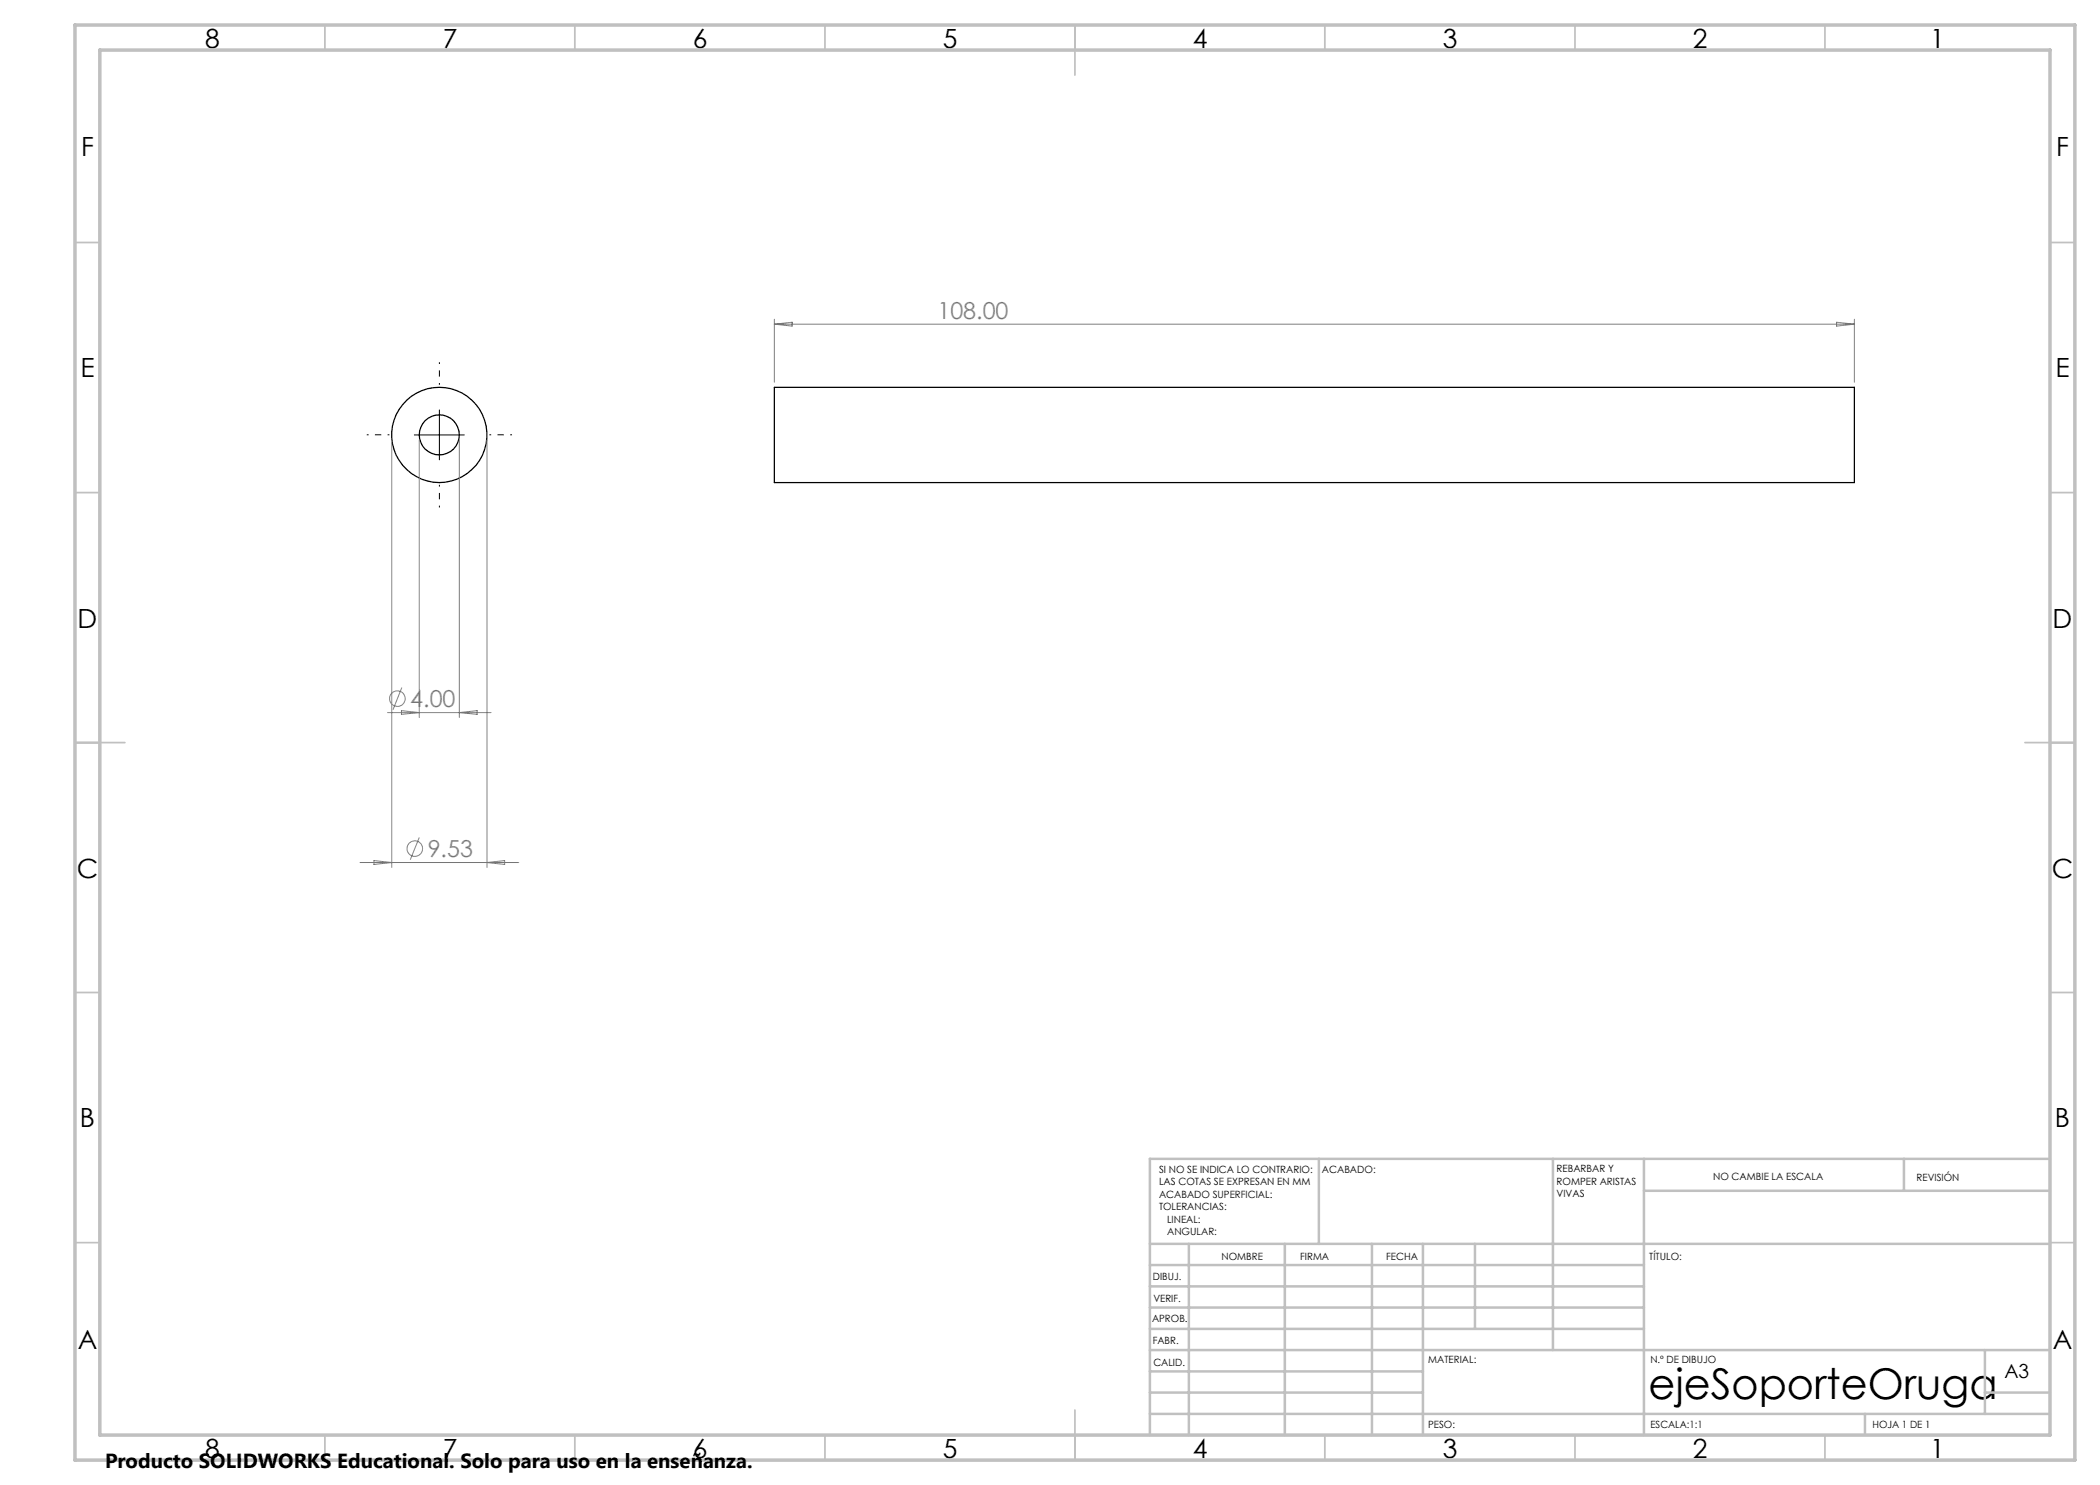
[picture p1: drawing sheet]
<svg xmlns="http://www.w3.org/2000/svg" width="420mm" height="297mm" viewBox="0 0 420 297" stroke-linecap="round" stroke-linejoin="round" font-family="sans-serif">
<g fill="none" stroke="#000" stroke-width=".25">
<path d="M154.9 77.5h216v19h-216z"/>
<circle cx="87.8" cy="87" r="4"/>
<circle cx="87.9" cy="87" r="9.5"/>
</g>
<g fill="none" stroke="#808080" stroke-width=".2">
<path d="M154.9 63.8v12.6M154.9 64.8h216M154.9 64.8l3.5-.4v.8zM367.3 64.4l3.6 .4-3.6 .4zM370.9 63.8v12.6M78.4 88v85.5M83.9 88v55.5M91.9 88v55.5M97.4 88v85.5M80.4 137.5l-1.8 4.5M77.5 142.5h20.7M80.3 142.1l3.6 .4-3.6 .4z"/>
<path d="M91.9 142.5l3.5-.4v.8zM72 172.5h31.8M74.8 172.1l3.6 .4-3.6 .4zM83.9 167.5l-1.8 4.4M97.4 172.5l3.5-.4v.8z"/>
<circle cx="79.5" cy="139.7" r="1.55"/>
<circle cx="83" cy="169.7" r="1.56"/>
</g>
<path d="M87.9 77v-4.6M77.9 87h-4.5M87.9 97v4.5M97.9 87h4.5" fill="none" stroke="#000" stroke-width=".2" stroke-dasharray="15.2 1.3 1.3 1.3" stroke-dashoffset="14.9" stroke-linecap="butt"/>
<path d="M82.9 87h10M87.9 82v10" fill="none" stroke="#000" stroke-width=".2"/>
<g fill="none" stroke="#c0c0c0" stroke-width=".35">
<path d="M65 5v5M115 5v5M165 5v5M215 5v10M265 5v5M315 5v5M365 5v5M15 48.5h5M410 48.5h5M15 98.5h5M410 98.5h5M15 148.5h10"/>
<path d="M405 148.5h10M15 198.5h5M410 198.5h5M15 248.5h5M410 248.5h5M65 287v5M115 287v5M165 287v5M215 282v10M265 287v5M315 287v5M365 287v5"/>
</g>
<g fill="none" stroke="#c0c0c0" stroke-width=".5">
<path d="M263.8 231.8v17M310.6 231.8v38.2M328.8 231.8v55.2M328.8 238.2h81.2M380.8 231.8v6.4M410 231.8h-180v55.2M230 248.8h180M230 257.3h98.8M230 253h98.8M237.8 248.8v38.2M257 248.8v38.2M274.4 248.8v38.2"/>
<path d="M284.6 248.8v38.2M295 248.8v17M230 265.8h98.8M230 261.5h98.8M230 278.5h54.6M230 274.3h54.6M230 270h180M397 278.5h13M397 270v12.8M230 282.8h180M373 282.8v4.2"/>
</g>
<path d="M15 5h400v287h-400zM20 10h390v277h-390z" fill="none" stroke="#c0c0c0" stroke-width=".7"/>
<text font-size="8.5" x="329.7" y="279.7">ejeSoporteOruga</text>
<g font-size="5.3">
<text x="41" y="9.5">8</text>
<text x="88.5" y="9.5">7</text>
<text x="138.5" y="9.5">6</text>
<text x="188.5" y="9.5">5</text>
<text x="238.5" y="9.5">4</text>
<text x="288.5" y="9.5">3</text>
<text x="338.5" y="9.5">2</text>
<text x="386" y="9.5">1</text>
<text x="16.2" y="31.2">F</text>
<text x="411.2" y="31.2">F</text>
<text x="16.1" y="75.5">E</text>
<text x="411.1" y="75.5">E</text>
<text x="15.5" y="125.5">D</text>
<text x="410.5" y="125.5">D</text>
<text x="15.4" y="175.5">C</text>
<text x="410.4" y="175.5">C</text>
<text x="16" y="225.5">B</text>
<text x="411" y="225.5">B</text>
<text x="15.5" y="269.7">A</text>
<text x="410.5" y="269.7">A</text>
<text x="41" y="291.5">8</text>
<text x="88.5" y="291.5">7</text>
<text x="138.5" y="291.5">6</text>
<text x="188.5" y="291.5">5</text>
<text x="238.5" y="291.5">4</text>
<text x="288.5" y="291.5">3</text>
<text x="338.5" y="291.5">2</text>
<text x="386" y="291.5">1</text>
</g>
<g font-size="4.7" fill="#808080">
<text x="187.5" y="63.8">108.00</text>
<text x="82.1" y="141.4">4.00</text>
<text x="85.5" y="171.4">9.53</text>
</g>
<text font-size="4.1" x="21" y="293.7">Producto SOLIDWORKS Educational. Solo para uso en la enseñanza.</text>
<text font-size="3.9" x="400.9" y="275.5">A3</text>
<g font-size="2">
<text x="231.8" y="234.6">SI NO SE INDICA LO CONTRARIO:</text>
<text x="231.8" y="237.1">LAS COTAS SE EXPRESAN EN MM</text>
<text x="231.8" y="239.6">ACABADO SUPERFICIAL:</text>
<text x="264.4" y="234.6">ACABADO:</text>
<text x="311.3" y="234.5">REBARBAR Y</text>
<text x="311.3" y="237">ROMPER ARISTAS</text>
<text x="311.3" y="239.5">VIVAS</text>
<text x="342.6" y="236">NO CAMBIE LA ESCALA</text>
<text x="383.3" y="236.2">REVISIÓN</text>
<text x="231.8" y="242.1">TOLERANCIAS:</text>
<text x="233.4" y="244.6">LINEAL:</text>
<text x="233.4" y="247.1">ANGULAR:</text>
<text x="244.3" y="252">NOMBRE</text>
<text x="260" y="251.9">FIRMA</text>
<text x="277.2" y="251.9">FECHA</text>
<text x="329.9" y="251.9">TÍTULO:</text>
<text x="230.6" y="256.1">DIBUJ.</text>
<text x="230.7" y="260.3">VERIF.</text>
<text x="230.4" y="264.4">APROB.</text>
<text x="230.5" y="268.8">FABR.</text>
<text x="230.7" y="273.1">CALID.</text>
<text x="285.6" y="272.5">MATERIAL:</text>
<text x="330.1" y="272.5">N.º DE DIBUJO</text>
<text x="285.6" y="285.5">PESO:</text>
<text x="330.1" y="285.6">ESCALA:1:1</text>
<text x="374.5" y="285.6">HOJA 1 DE 1</text>
</g>
</svg>
